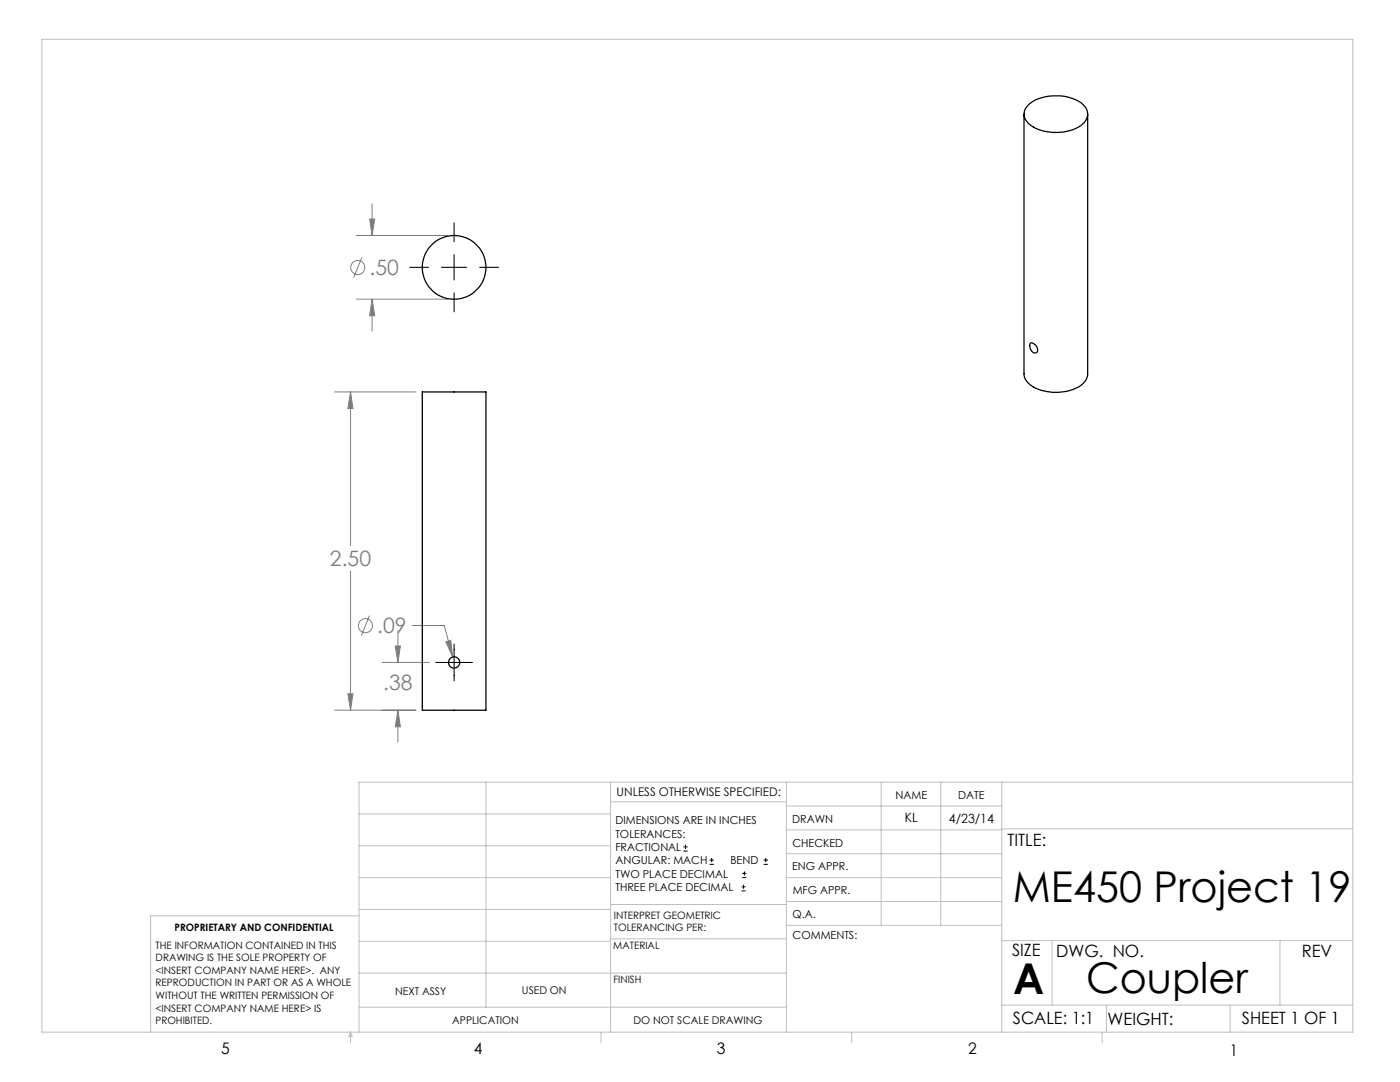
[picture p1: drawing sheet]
<svg xmlns="http://www.w3.org/2000/svg" width="279mm" height="216mm" viewBox="0 0 279 216" stroke-linecap="round" stroke-linejoin="round" font-family="sans-serif">
<g fill="none" stroke="#808080" stroke-width=".2">
<path d="M71.1 47h18.3M71.1 59.7h18.3M72.2 51.4l-1.6 4M73.8 43.7h1l-.5 3.3zM74.3 59.7l.5 3.3h-1zM74.3 40.6v6.4M74.3 59.7v6.3M66.8 78.2h16.2M70 78.2l.4 3.3h-1zM70 78.2v30.7M70 113.9v27.8M69.4 138.4h1l-.4 3.3z"/>
<path d="M73.7 122.8l-1.6 4.1M76.2 132.2h9.5M78.9 128.9h1l-.5 3.3zM79.4 125.8v6.4M82.3 124.8h6.4l1.6 6.3M89 128.1l1-.3 .3 3.3zM66.8 141.7h16.2M79.4 141.7l.5 3.3h-1zM79.4 141.7v6.4"/>
<circle cx="71.4" cy="53.4" r="1.41"/>
<circle cx="72.9" cy="124.9" r="1.4"/>
</g>
<g fill="none" stroke="#000" stroke-width=".2">
<path d="M81.7 53.3h3.8M88.1 53.3h5.1M90.6 44.5v3.8M90.6 50.8v5.1M90.6 58.4v3.8M95.7 53.3h3.8M87 132.2h7.3M90.6 128.5v7.4M136.4 169.8h.8M136.4 169h.8M136.8 168.6v.8M141.6 172.5h.9"/>
<path d="M141.6 171.6h.9M142 171.2v.8M148 177.8h.8M148 177h.8M148.1 175.1h.8M148.1 174.3h.8M148.4 176.5v.8M148.6 173.9v.8M152.4 172.5h.8M152.4 171.6h.8M152.8 171.2v.8"/>
</g>
<g fill="none" stroke="#c0c0c0" stroke-width=".2">
<path d="M8.4 7.8h261.6v198.2h-261.6zM97 156.1v44.9M121.8 156.1v49.9M121.8 160h35.2M157 156.1v49.9M175.9 156.1v28.5M187.7 156.1v28.5M199.9 156.1v49.9M270 156.1h-198.4v49.9M71.6 175.1h50.2M71.6 168.8h50.2M71.6 162.4h50.2"/>
<path d="M157 170.4h42.9M157 165.6h42.9M157 160.8h42.9M157 175.1h42.9M157 179.9h42.9M199.9 165.4h70.1M71.6 194.2h85.4M71.6 187.8h50.2M71.6 181.5h50.2M71.6 182.7h-41.5v23.3M121.8 187.3h35.2M121.8 180.5h35.2"/>
<path d="M157 184.6h42.9M199.9 187.7h70.1M210 187.7v12.9M255.4 187.7v12.9M70 206v2.1M70 206l.3 .8h-.7zM71.6 201h85.4M119.9 206v2.1M170 206v2.1M199.9 200.6h70.1M220 206v2.1M220.8 200.6v5.4"/>
<path d="M245.5 200.6v5.4"/>
</g>
<path d="M73.8 43.7h1l-.5 3.3zM74.3 59.7l.5 3.3h-1zM69.4 138.4h1l-.4 3.3zM70 78.2l.4 3.3h-1zM79.4 141.7l.5 3.3h-1zM78.9 128.9h1l-.5 3.3zM89 128.1l1.3 3-.3-3.3z" fill="#808080"/>
<g fill="none" stroke="#000" stroke-width=".25">
<path d="M204.4 22.8v51.8a3.6 3.6 0 0 0 2.6 3 9.6 9.6 0 0 0 9-1l.7-.8 .4-.9v-52.1M205.1 21.1a8.9 8.9 0 0 1 7.9-1.8 5 5 0 0 1 4 2.8 2.95 2.95 0 0 1-2 3.4 9.6 9.6 0 0 1-9.5-.6 2.44 2.44 0 0 1-.4-3.8zM84.3 78.2h12.7v63.5h-12.7zM205.6 68.5a1.34 1.34 0 0 1 1.4 1.8 .89 .89 0 0 1-1.4-.8l-.1-.6z"/>
<circle cx="90.6" cy="53.3" r="6.3"/>
<circle cx="90.6" cy="132.2" r="1.13"/>
</g>
<g font-size="8.5">
<text x="202.1" y="179.9">ME450 Project 19</text>
<text x="202.2" y="198.3">A</text>
<text x="216.8" y="198.1">Coupler</text>
</g>
<g font-size="4.2" fill="#808080">
<text x="73.8" y="54.9">.50</text>
<text x="65.9" y="113">2.50</text>
<text x="75.3" y="126.4">.09</text>
<text x="76.5" y="137.7">.38</text>
</g>
<g font-size="3.4">
<text x="201.1" y="168.8">TITLE:</text>
<text x="202" y="190.8">SIZE</text>
<text x="210.8" y="190.9">DWG. NO.</text>
<text x="259.8" y="191">REV</text>
<text x="202.1" y="204.4">SCALE: 1:1</text>
<text x="221" y="204.5">WEIGHT:</text>
<text x="247.8" y="204.4">SHEET 1 OF 1</text>
</g>
<g font-size="3.2">
<text x="44.2" y="210.4">5</text>
<text x="94.6" y="210.3">4</text>
<text x="143.1" y="210.4">3</text>
<text x="193.2" y="210.3">2</text>
<text x="245.4" y="210.6">1</text>
</g>
<g font-size="2.5">
<text x="180.6" y="164.1">KL</text>
<text x="189.4" y="164.2">4/23/14</text>
</g>
<text font-size="2.4" x="123.1" y="158.9">UNLESS OTHERWISE SPECIFIED:</text>
<g font-size="2.2">
<text x="178.7" y="159.4">NAME</text>
<text x="191.2" y="159.4">DATE</text>
<text x="122.8" y="164.5">DIMENSIONS ARE IN INCHES</text>
<text x="122.8" y="167.1">TOLERANCES:</text>
<text x="158.1" y="164.2">DRAWN</text>
<text x="122.8" y="169.8">FRACTIONAL</text>
<text x="122.8" y="172.5">ANGULAR: MACH</text>
<text x="145.8" y="172.5">BEND</text>
<text x="158.1" y="173.7">ENG APPR.</text>
<text x="158.2" y="169.1">CHECKED</text>
<text x="122.8" y="175.1">TWO PLACE DECIMAL</text>
<text x="122.8" y="177.8">THREE PLACE DECIMAL</text>
<text x="158.2" y="178.4">MFG APPR.</text>
<text x="158.2" y="183.2">Q.A.</text>
<text x="158.2" y="187.4">COMMENTS:</text>
</g>
<g font-size="2.1">
<text x="78.8" y="198.5">NEXT ASSY</text>
<text x="104.2" y="198.4">USED ON</text>
<text x="90.2" y="204.3">APPLICATION</text>
<text x="126.4" y="204.3">DO NOT SCALE DRAWING</text>
</g>
<g font-size="2">
<text x="34.8" y="185.7">PROPRIETARY AND CONFIDENTIAL</text>
<text x="122.5" y="183.3">INTERPRET GEOMETRIC</text>
<text x="122.5" y="185.9">TOLERANCING PER:</text>
<text x="31.1" y="189.3">THE INFORMATION CONTAINED IN THIS</text>
<text x="31.1" y="191.8">DRAWING IS THE SOLE PROPERTY OF</text>
<text x="122.4" y="189.4">MATERIAL</text>
<text x="31.1" y="194.3">&lt;INSERT COMPANY NAME HERE&gt;. ANY</text>
<text x="31.1" y="196.8">REPRODUCTION IN PART OR AS A WHOLE</text>
<text x="122.4" y="196.2">FINISH</text>
<text x="31.1" y="199.4">WITHOUT THE WRITTEN PERMISSION OF</text>
<text x="31.1" y="201.9">&lt;INSERT COMPANY NAME HERE&gt; IS</text>
<text x="31.1" y="204.4">PROHIBITED.</text>
</g>
</svg>
